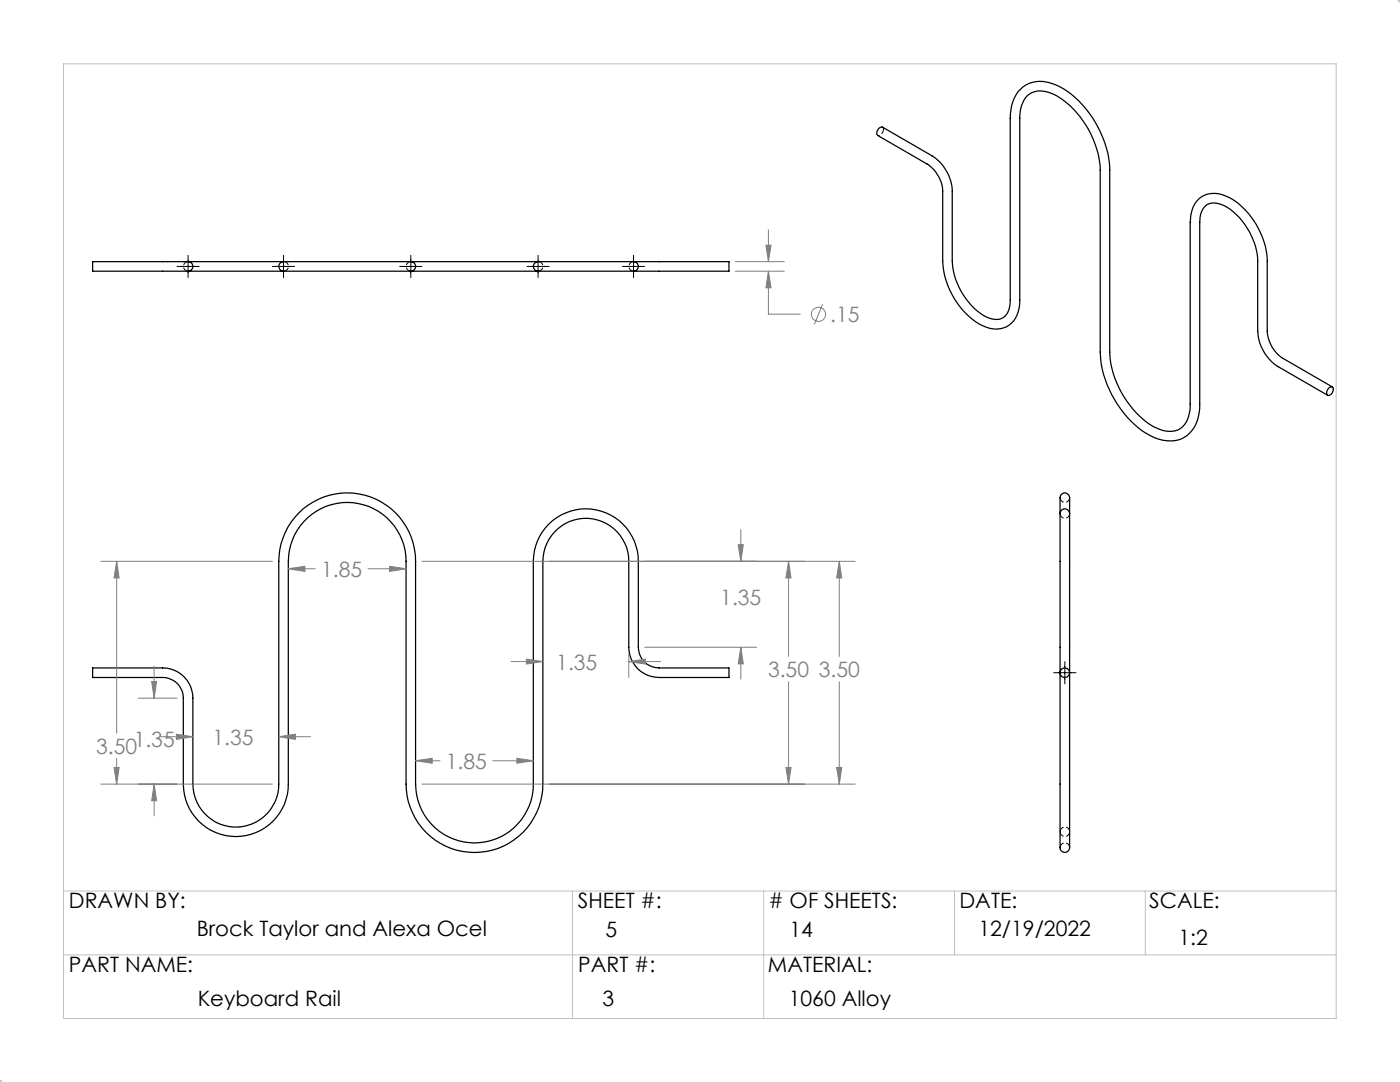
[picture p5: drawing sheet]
<svg xmlns="http://www.w3.org/2000/svg" width="279mm" height="216mm" viewBox="0 0 279 216" stroke-linecap="round" stroke-linejoin="round" font-family="sans-serif">
<g fill="none" stroke="#000" stroke-width=".25">
<path d="M37.5 52.2h-19v1.9h19M37.5 52.2h19.1M37.5 54.1h19.1M37.5 52.2a.95 .95 0 0 1 1 1 .95 .95 0 0 1-1 .9M56.6 54.1h25.4M56.6 52.2h25.4M56.6 52.2a.95 .95 0 0 0-1 1 .95 .95 0 0 0 1 .9M82 52.2h25.4M82 54.1h25.4M82 52.2a.95 .95 0 0 1 .9 1 .95 .95 0 0 1-.9 .9M107.4 54.1h19M107.4 52.2h19"/>
<path d="M107.4 52.2a.95 .95 0 0 0-1 1 .95 .95 0 0 0 1 .9M126.4 52.2h19.1v1.9h-19.1M126.4 52.2a.95 .95 0 0 1 1 1 .95 .95 0 0 1-1 .9M265.1 77.5a.62 .62 0 0 1 .9-.2 1.15 1.15 0 0 1-1 1.6 1.01 1.01 0 0 1 .1-1.4zM265.9 77.2l-9.9-5.7a6.9 6.9 0 0 1-3.1-5.4v-14a15.8 15.8 0 0 0-7.3-12.6 5.2 5.2 0 0 0-6.8 .7 7.2 7.2 0 0 0-1.3 4.1v36.3a5.4 5.4 0 0 1-2.3 5.2 5.7 5.7 0 0 1-5-.7 18.9 18.9 0 0 1-8.7-14.8v-36.3a20.6 20.6 0 0 0-10-16.7 7 7 0 0 0-6.8-.3 7.3 7.3 0 0 0-3.1 6.6v36.3a3.7 3.7 0 0 1-1.8 3.7 5.1 5.1 0 0 1-4.9-1.6 14.3 14.3 0 0 1-4.9-9.9v-14a8.8 8.8 0 0 0-4-7l-9.9-5.7a1.12 1.12 0 0 0-.9 1.6l9.8 5.7a7 7 0 0 1 3.1 5.4v14a15.5 15.5 0 0 0 8.2 13 4.7 4.7 0 0 0 7.1-3.6l.1-1.5v-36.4a5.5 5.5 0 0 1 2.4-5.1 6.5 6.5 0 0 1 6.4 1.5 18.9 18.9 0 0 1 7.3 14v36.3a20.8 20.8 0 0 0 9.2 16.2 7.4 7.4 0 0 0 7.5 .8 7.1 7.1 0 0 0 3.1-6.7v-36.3a3.8 3.8 0 0 1 1.8-3.6 5.7 5.7 0 0 1 5.5 2.1 14 14 0 0 1 4.3 9.3v14a9 9 0 0 0 4.1 7.1l9.9 5.7M211.6 102.5v64.8a5 5 0 0 0 .2 2.5 1.03 1.03 0 0 0 1.3 .1 1.03 1.03 0 0 0 .4-1.2v-34.5M211.6 102.5a.95 .95 0 0 1 .9-1 .95 .95 0 0 1 1 1M211.6 102.5v-1.3a5 5 0 0 1 .2-2.5 1.03 1.03 0 0 1 1.3-.1 1.03 1.03 0 0 1 .4 1.2v2.7M213.5 102.5v31.7M18.5 133.3h14a6 6 0 0 1 6 6v17.2a8.6 8.6 0 0 0 8.6 8.5 8.6 8.6 0 0 0 8.5-8.5v-44.5a13.7 13.7 0 0 1 13.7-13.6 13.7 13.7 0 0 1 13.6 13.6v44.5a11.7 11.7 0 0 0 11.8 11.7 11.7 11.7 0 0 0 11.7-11.7v-44.5a10.5 10.5 0 0 1 10.5-10.5 10.5 10.5 0 0 1 10.5 10.5v17.2a4.2 4.2 0 0 0 4.1 4.1h14v1.9h-14a6 6 0 0 1-6-6v-17.2a8.6 8.6 0 0 0-8.6-8.6 8.6 8.6 0 0 0-8.6 8.6v44.5a13.7 13.7 0 0 1-13.6 13.6 13.7 13.7 0 0 1-13.7-13.6v-44.5a11.7 11.7 0 0 0-11.7-11.7 11.7 11.7 0 0 0-11.8 11.7v44.5a10.5 10.5 0 0 1-10.4 10.4 10.5 10.5 0 0 1-10.5-10.4v-17.2a4.1 4.1 0 0 0-4.1-4.1h-14z"/>
<circle cx="212.5" cy="134.2" r=".96"/>
</g>
<path d="M37.6 54.1a.95 .95 0 0 1-1-1 .95 .95 0 0 1 1-.9M56.6 54.1a.95 .95 0 0 0 1-1 .95 .95 0 0 0-1-.9M82 54.1a.95 .95 0 0 1-.9-1 .95 .95 0 0 1 .9-.9M107.4 54.1a.95 .95 0 0 0 1-1 .95 .95 0 0 0-1-.9M126.5 54.1a.95 .95 0 0 1-1-1 .95 .95 0 0 1 1-.9M213.5 99.3a.95 .95 0 0 1-1 .9 .95 .95 0 0 1-.9-.9M213.5 102.5a.95 .95 0 0 1-1 .9 .95 .95 0 0 1-.9-.9M211.6 169.1a.95 .95 0 0 1 .9-.9 .95 .95 0 0 1 1 .9M211.6 166a.95 .95 0 0 0 .9 .9 .95 .95 0 0 0 1-.9M211.6 166a.95 .95 0 0 1 .9-1 .95 .95 0 0 1 1 1" fill="none" stroke="#000" stroke-width=".2" stroke-dasharray="1.3 .6" stroke-dashoffset=".1"/>
<path d="M176.3 25.8l-.2-.4" fill="none" stroke="#000" stroke-width=".2" stroke-dasharray="1.3 .6"/>
<path d="M175.2 27a1.1 1.1 0 0 0 1.1-1.2" fill="none" stroke="#000" stroke-width=".2" stroke-dasharray="1.3 .6" stroke-dashoffset=".9"/>
<g fill="none" stroke="#808080" stroke-width=".2">
<path d="M146.8 52.2h9.7M146.8 54.1h9.7M152.9 48.9h1l-.5 3.3zM153.4 54.1l.5 3.3h-1zM153.4 54.1v8.6h6.3M153.4 45.9v6.3M164.1 60.7l-1.6 4M20.1 112h34.3M23.3 112l.5 3.3h-1zM23.3 112v34.3M57.5 113.5l3.4-.5v1zM57.5 113.5h5.4"/>
<path d="M73.4 113.5h7.6M77.8 113l3.2 .5-3.2 .5zM84.2 112h86.5M147.3 108.7h1l-.5 3.3zM147.8 105.7v6.3M157.4 112l.5 3.3h-1.1zM157.4 112v19M167.5 112l.5 3.3h-1zM167.5 112v19M27.6 139.3h7.7M30.3 136h1l-.5 3.3zM30.8 133v6.3"/>
<path d="M102 132h6.3M105.1 131.5l3.2 .5-3.2 .5zM125.5 132l3.3-.5v1zM125.5 130.4v4.8M125.5 132h6.3M128.7 129.2h22.3M147.8 129.2l.5 3.3h-1zM147.8 129.2v6.3M157.4 136v20.5M167.5 136v20.5M20.1 156.5h34.3M22.8 153.1h1l-.5 3.4z"/>
<path d="M23.3 151.3v5.2M30.8 156.5l.5 3.3h-1zM30.8 156.5v6.3M32.1 147h6.4M35.2 146.5l3.3 .5-3.3 .5zM55.6 147l3.3-.5v1zM55.6 147h6.4M82.9 151.8l3.4-.5v1zM82.9 151.8h4.9M84.2 156.5h86.5M98.4 151.8h8M103.2 151.3l3.2 .5-3.2 .5z"/>
<path d="M156.8 153.1h1.1l-.5 3.4zM167 153.1h1l-.5 3.4z"/>
<circle cx="163.3" cy="62.7" r="1.4"/>
</g>
<g fill="none" stroke="#c0c0c0" stroke-width=".2">
<path d="M279.3 0l.1 .1M279.4 -.1v.6M279.4 0l-.4 .4M12.7 12.7h254v190.5h-254zM278.9 0h.5M12.7 177.8h254M114.3 177.8v25.4M152.4 177.8v25.4M190.5 177.8v12.7M228.6 177.8v12.7M12.7 190.5h254M-.1 215.9h.6"/>
<path d="M0 215.8l.1 .1M0 215.4v.5M.4 215.5l-.4 .4"/>
</g>
<path d="M35.3 53.2h4.5M37.5 50.9v4.5M54.4 53.2h4.4M56.6 50.9v4.5M79.8 53.2h4.4M82 50.9v4.5M105.2 53.2h4.4M107.4 50.9v4.5M124.2 53.2h4.5M126.4 50.9v4.5M210.3 134.2h4.4M212.5 132v4.5" fill="none" stroke="#000" stroke-width=".2"/>
<path d="M30.3 136h1l-.5 3.3zM30.8 156.5l.5 3.3h-1zM23.3 112l.5 3.3h-1zM22.8 153.1h1l-.5 3.4zM147.8 129.2l.5 3.3h-1zM147.3 108.7h1l-.5 3.3zM156.8 153.1h1.1l-.5 3.4zM157.4 112l.5 3.3h-1.1zM167 153.1h1l-.5 3.4zM167.5 112l.5 3.3h-1zM77.8 113l3.2 .5-3.2 .5zM57.5 113.5l3.4-.5v1zM82.9 151.8l3.4-.5v1zM103.2 151.3l3.2 .5-3.2 .5zM55.6 147l3.3-.5v1zM35.2 146.5l3.3 .5-3.3 .5zM125.5 132l3.3-.5v1zM105.1 131.5l3.2 .5-3.2 .5zM152.9 48.9h1l-.5 3.3zM153.4 54.1l.5 3.3h-1z" fill="#808080"/>
<g font-size="4.2" fill="#808080">
<text x="165.7" y="64.3">.15</text>
<text x="64.1" y="115.1">1.85</text>
<text x="143.7" y="120.8">1.35</text>
<text x="111" y="133.6">1.35</text>
<text x="153.3" y="135.1">3.50 3.50</text>
<text x="26.7" y="149">1.35</text>
<text x="42.4" y="148.6">1.35</text>
<text x="19.2" y="150.4">3.50</text>
<text x="89" y="153.4">1.85</text>
</g>
<g font-size="4.2">
<text x="13.8" y="181.2">DRAWN BY:</text>
<text x="115.3" y="181.2">SHEET #:</text>
<text x="153.4" y="181.2"># OF SHEETS:</text>
<text x="191.5" y="181.2">DATE:</text>
<text x="229.4" y="181.2">SCALE:</text>
<text x="39.3" y="186.8">Brock Taylor and Alexa Ocel</text>
<text x="120.9" y="187">5</text>
<text x="157.6" y="187">14</text>
<text x="195.3" y="186.8">12/19/2022</text>
<text x="235.2" y="188.7">1:2</text>
<text x="13.8" y="193.9">PART NAME:</text>
<text x="115.4" y="193.9">PART #:</text>
<text x="153.2" y="193.9">MATERIAL:</text>
<text x="39.5" y="200.7">Keyboard Rail</text>
<text x="120.2" y="200.7">3</text>
<text x="157.4" y="200.8">1060 Alloy</text>
</g>
</svg>
